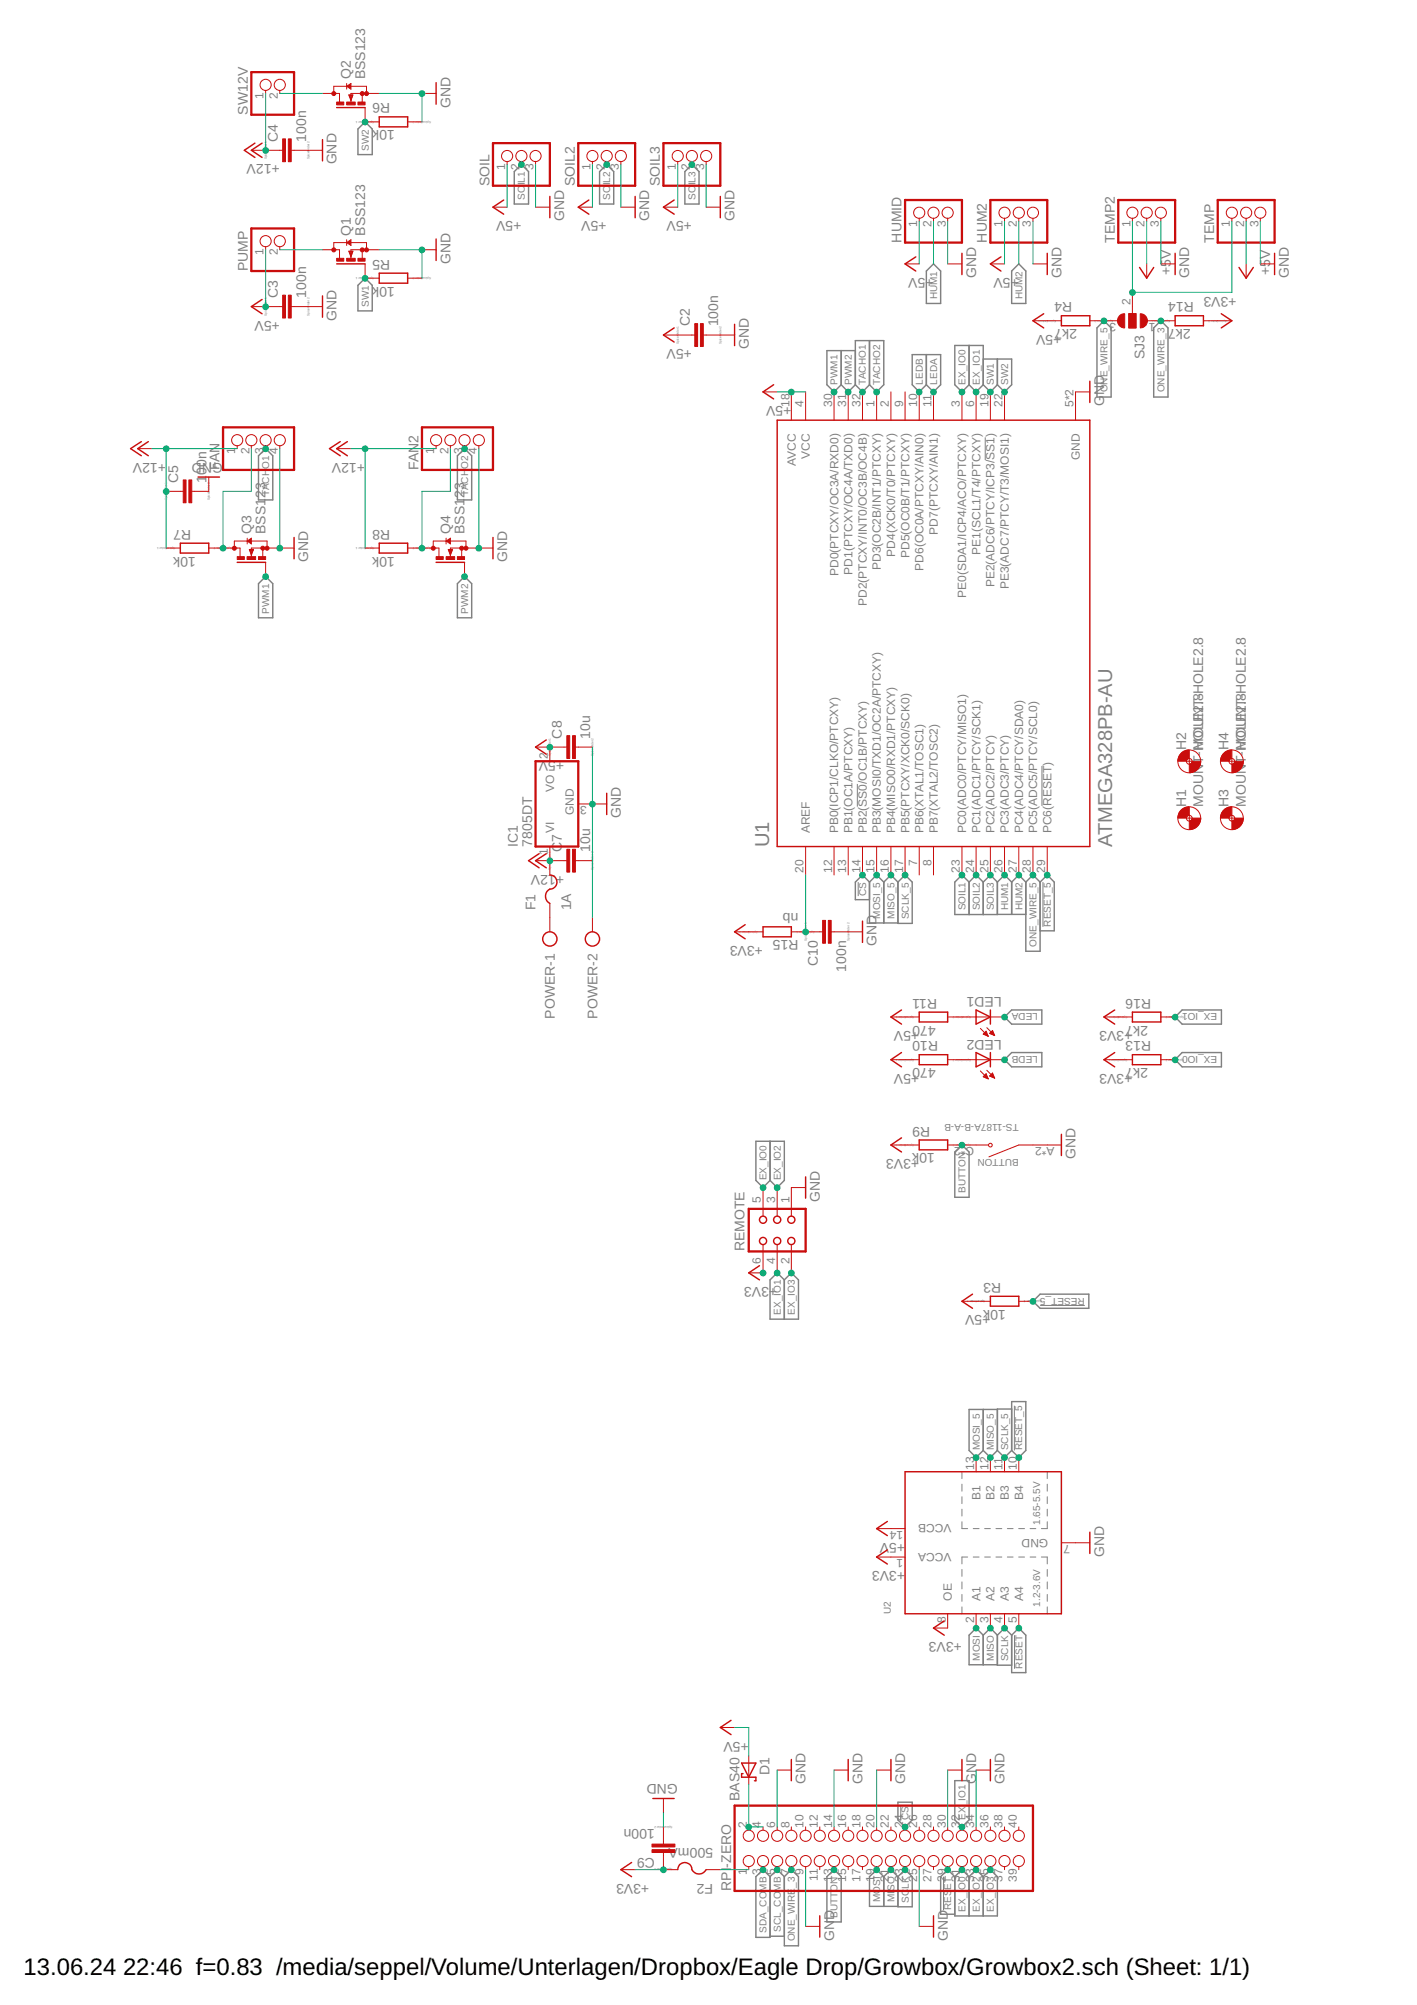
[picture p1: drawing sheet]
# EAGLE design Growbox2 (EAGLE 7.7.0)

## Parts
BUTTON  TS-1187A-B-A-B  [SW_TS-1187A-B-A-B]
C2  100n  CC0603  [C0603]
C3  100n  CC0603  [C0603]
C4  100n  CC0603  [C0603]
C5  100n  CC0603  [C0603]
C7  10u  CC0603  [C0603]
C8  10u  CC0603  [C0603]
C9  100n  CC0603  [C0603]
C10  100n  CC0603  [C0603]
D1  BAS40  [SOT23]
F1  1A  PTCFUSE-1206  [R1206]
F2  500mA  PTCFUSE-1206  [R1206]
FAN  PINHD-1X4  [1X04]
FAN2  PINHD-1X4  [1X04]
H1  MOUNT-HOLE2.8  [2,8]
H2  MOUNT-HOLE2.8  [2,8]
H3  MOUNT-HOLE2.8  [2,8]
H4  MOUNT-HOLE2.8  [2,8]
HUM2  PINHD-1X3  [1X03]
HUMID  PINHD-1X3  [1X03]
IC1  7805DT  [TO252]
LED1  LEDCHIP-LED0603  [CHIP-LED0603]
LED2  LEDCHIP-LED0603  [CHIP-LED0603]
POWER  AK300/2  [AK300/2]
PUMP  PINHD-1X2  [1X02]
Q1  BSS123  [SOT23]
Q2  BSS123  [SOT23]
Q3  BSS123  [SOT23]
Q4  BSS123  [SOT23]
R3  10k  RR0603  [R0603]
R4  2k7  RR0603  [R0603]
R5  10k  RR0603  [R0603]
R6  10k  RR0603  [R0603]
R7  10k  RR0603  [R0603]
R8  10k  RR0603  [R0603]
R9  10k  RR0603  [R0603]
R10  470  RR0603  [R0603]
R11  470  RR0603  [R0603]
R13  2k7  RR0603  [R0603]
R14  2k7  RR0603  [R0603]
R15  nb  RR0603  [R0603]
R16  2k7  RR0603  [R0603]
REMOTE  CON06  [CON06]
RPI-ZERO  PINHD-2X20  [2X20]
SJ3  SJ2W  [SJ_2]
SOIL  PINHD-1X3  [1X03]
SOIL2  PINHD-1X3  [1X03]
SOIL3  PINHD-1X3  [1X03]
SW12V  PINHD-1X2  [1X02]
TEMP  PINHD-1X3  [1X03]
TEMP2  PINHD-1X3  [1X03]
U1  ATMEGA328PB-AU  [QFP80P900X900X120-32N]
U2  TXB0104PWR  [TSSOP14]

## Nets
!CS: RPI-ZERO.24 U1.14(PB2(!SS0!/OC1B/PTCXY))
!RESET: RPI-ZERO.29 U2.5(A4)
!RESET_5: R3.2 U1.29(PC6(!RESET!)) U2.10(B4)
+3V3: C9.1 F2.2 R9.1 R13.1 R14.2 R15.2 R16.1 REMOTE.6 U2.1(VCCA) U2.8(OE)
+5V: C2.1 C3.1 C8.1 D1.1(A) HUM2.1 HUMID.1 IC1.2(VO) PUMP.1 R3.1 R4.1 R10.1 R11.1 SOIL2.1 SOIL3.1 SOIL.1 TEMP2.2 TEMP.2 U1.4(VCC) U1.18(AVCC) U2.14(VCCB)
+12V [supply]: C4.1 C5.1 C7.1 F1.2 FAN2.1 FAN.1 IC1.1(VI) R7.1 R8.1 SW12V.1
AREF: C10.1 R15.1 U1.20(AREF)
BUTTON: BUTTON.C(NO) BUTTON.D(NO) R9.2 RPI-ZERO.13
EX_IO0: R13.2 REMOTE.5 RPI-ZERO.31 U1.3(PE0(SDA1/ICP4/ACO/PTCXY))
EX_IO1: R16.2 REMOTE.4 RPI-ZERO.32 U1.6(PE1(SCL1/T4/PTCXY))
EX_IO2: REMOTE.3 RPI-ZERO.33
EX_IO3: REMOTE.2 RPI-ZERO.35
GND [supply]: BUTTON.A(COM) BUTTON.B(COM) C2.2 C3.2 C4.2 C5.2 C7.2 C8.2 C9.2 C10.2 FAN2.4 FAN.4 HUM2.3 HUMID.3 IC1.3(GND) POWER.2 Q1.2(S) Q2.2(S) Q3.2(S) Q4.2(S) R5.2 R6.2 REMOTE.1 RPI-ZERO.6 RPI-ZERO.9 RPI-ZERO.14 RPI-ZERO.20 RPI-ZERO.25 RPI-ZERO.30 RPI-ZERO.34 SOIL2.3 SOIL3.3 SOIL.3 TEMP2.3 TEMP.3 U1.5(GND) U1.21(GND) U2.7(GND)
HUM1: HUMID.2 U1.26(PC3(ADC3/PTCY))
HUM2: HUM2.2 U1.27(PC4(ADC4/PTCY/SDA0))
LEDA: LED1.C U1.11(PD7(PTCXY/AIN1))
LEDB: LED2.C U1.10(PD6(OC0A/PTCXY/AIN0))
MISO: RPI-ZERO.21 U2.3(A2)
MISO_5: U1.16(PB4(MISO0/RXD1/PTCXY)) U2.12(B2)
MOSI: RPI-ZERO.19 U2.2(A1)
MOSI_5: U1.15(PB3(MOSI0/TXD1/OC2A/PTCXY)) U2.13(B1)
N$1: F1.1 POWER.1
N$4: F2.1 RPI-ZERO.1
N$9: LED2.A R10.2
N$10: D1.3(C) RPI-ZERO.2 RPI-ZERO.4
N$11: LED1.A R11.2
ONE_WIRE: SJ3.2 TEMP2.1 TEMP.1
ONE_WIRE_3: R14.1 RPI-ZERO.7 SJ3.1
ONE_WIRE_5: R4.2 SJ3.3 U1.28(PC5(ADC5/PTCY/SCL0))
PWM1: Q3.1(G) U1.30(PD0(PTCXY/OC3A/RXD0))
PWM1_SIG: FAN.2 Q3.3(D) R7.2
PWM2: Q4.1(G) U1.31(PD1(PTCXY/OC4A/TXD0))
PWM2_SIG: FAN2.2 Q4.3(D) R8.2
SCL_COMB: RPI-ZERO.5
SCLK: RPI-ZERO.23 U2.4(A3)
SCLK_5: U1.17(PB5(PTCXY/XCK0/SCK0)) U2.11(B3)
SDA_COMB: RPI-ZERO.3
SOIL1: SOIL.2 U1.23(PC0(ADC0/PTCY/MISO1))
SOIL2: SOIL2.2 U1.24(PC1(ADC1/PTCY/SCK1))
SOIL3: SOIL3.2 U1.25(PC2(ADC2/PTCY))
SW1: Q1.1(G) R5.1 U1.19(PE2(ADC6/PTCY/ICP3/!SS1!))
SW1_NEG: PUMP.2 Q1.3(D)
SW2: Q2.1(G) R6.1 U1.22(PE3(ADC7/PTCY/T3/MOSI1))
SW2_NEG: Q2.3(D) SW12V.2
TACHO1: FAN.3 U1.32(PD2(PTCXY/INT0/OC3B/OC4B))
TACHO2: FAN2.3 U1.1(PD3(OC2B/INT1/PTCXY))
Unconnected: RPI-ZERO.8 RPI-ZERO.10 RPI-ZERO.11 RPI-ZERO.12 RPI-ZERO.15 RPI-ZERO.16 RPI-ZERO.17 RPI-ZERO.18 RPI-ZERO.22 RPI-ZERO.26 RPI-ZERO.27 RPI-ZERO.28 RPI-ZERO.36 RPI-ZERO.37 RPI-ZERO.38 RPI-ZERO.39 RPI-ZERO.40 U1.2(PD4(XCK0/T0/PTCXY)) U1.7(PB6(XTAL1/TOSC1)) U1.8(PB7(XTAL2/TOSC2)) U1.9(PD5(OC0B/T1/PTCXY)) U1.12(PB0(ICP1/CLKO/PTCXY)) U1.13(PB1(OC1A/PTCXY))
